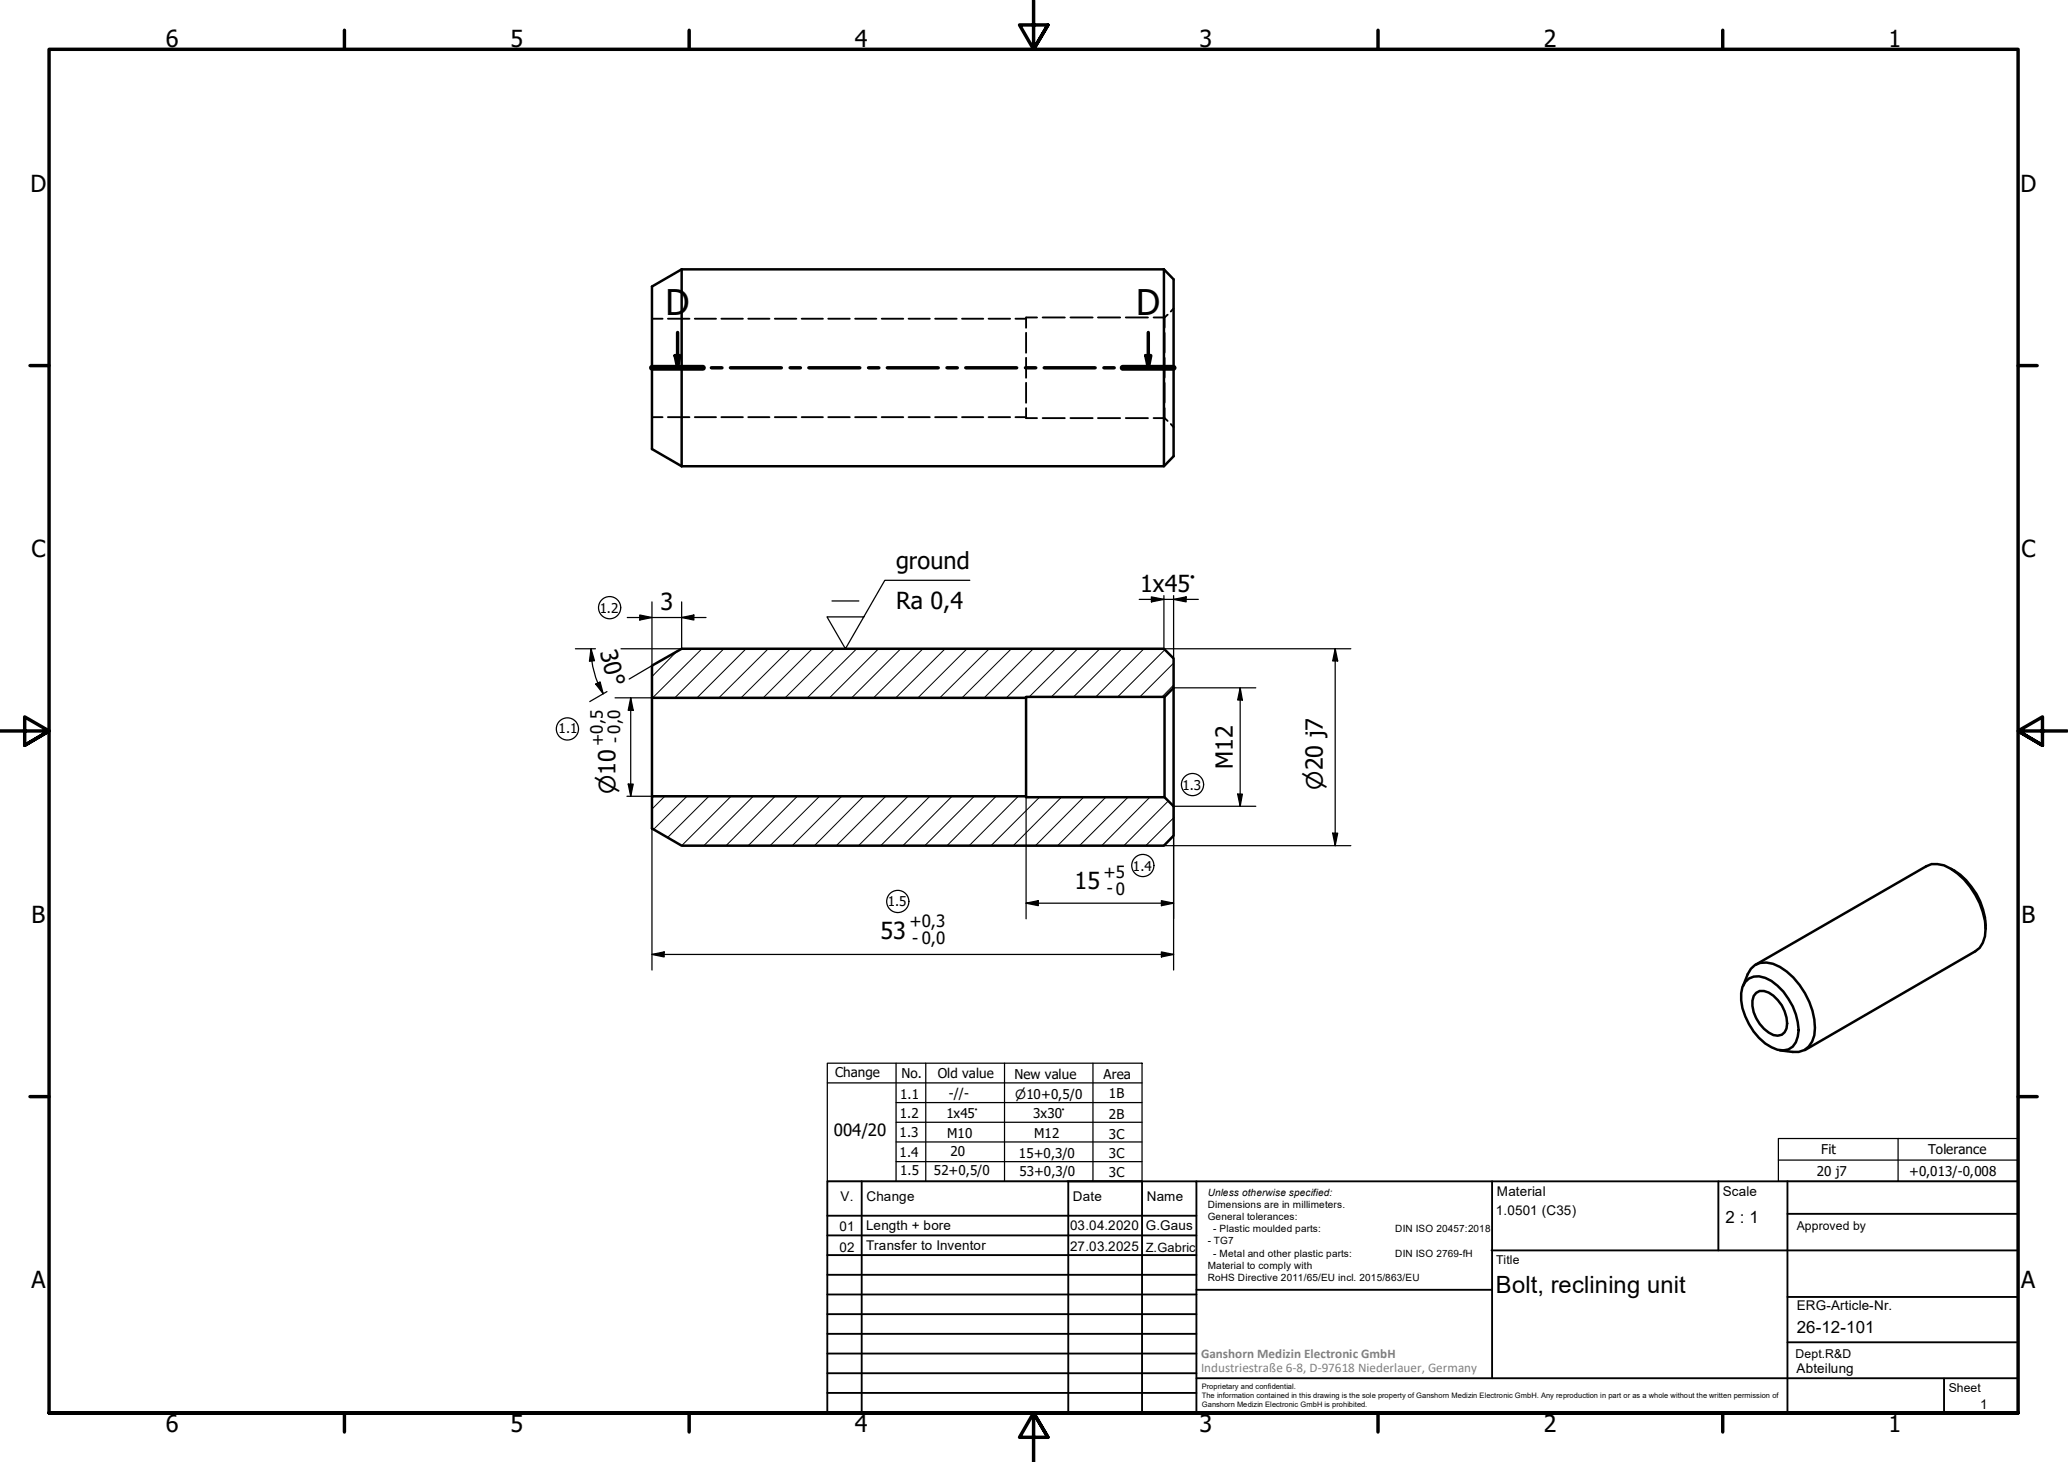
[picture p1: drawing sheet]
<svg xmlns="http://www.w3.org/2000/svg" width="420mm" height="297mm" viewBox="0 0 420 297" stroke-linecap="round" stroke-linejoin="round" font-family="sans-serif">
<!-- layer: Hatch (ISO) -->
<g fill="none" stroke="#000" stroke-width=".2">
<path d="M137.6 132.3l-5.1 5.2M142.6 131.8l-10 10M147.1 131.8l-10 10M151.6 131.8l-10 10M156.1 131.8l-10.1 10M160.6 131.8l-10 10M165 131.8l-9.9 10M169.5 131.8l-10 10M174.1 131.8l-10.1 10M178.5 131.8l-10 10M183 131.8l-10 10M187.5 131.8l-10 10"/>
<path d="M192 131.8l-10 10M196.5 131.8l-10 10M201 131.8l-10.1 10M205.5 131.8l-10 10M209.9 131.8l-9.9 10M214.4 131.8l-9.9 10M218.9 131.8l-9.8 9.8M223.5 131.8l-9.9 9.8M227.9 131.8l-9.8 9.8M232.4 131.8l-9.8 9.8M236.7 132l-9.6 9.6M238.4 139.2l-2.3 2.4"/>
<path d="M238.4 134.7l-6.8 6.9M135.1 161.8l-2.6 2.6M139.6 161.8l-6.8 6.7M144 161.8l-8.4 8.4M148.5 161.8l-10 10M153 161.8l-10 10M157.5 161.8l-10 10M162 161.8l-10 10M166.5 161.8l-10 10M171 161.8l-10 10M175.5 161.8l-10 10M180 161.8l-10.1 10"/>
<path d="M184.5 161.8l-10.1 10M188.9 161.8l-10 10M193.4 161.8l-9.9 10M197.9 161.8l-10 10M202.4 161.8l-10 10M206.9 161.8l-10 10M211.2 162l-9.8 9.8M215.6 162l-9.7 9.8M220.2 162l-9.8 9.8M224.7 162l-9.8 9.8M229.2 162l-9.9 9.8M233.6 162l-9.8 9.8"/>
<path d="M237.4 162.7l-9.1 9.1M238.4 166.2l-5.6 5.6"/>
</g>
<!-- layer: Hidden (ISO) -->
<g fill="none" stroke="#000" stroke-width=".38">
<path d="M132.5 64.8h2.1M135.7 64.8h4.4M141.2 64.8h4.3M146.6 64.8h4.3M152 64.8h4.3M157.4 64.8h4.4M162.9 64.8h4.3M168.3 64.8h4.4M173.7 64.8h4.4M179.1 64.8h4.4M184.6 64.8h4.3M190 64.8h4.4"/>
<path d="M195.5 64.8h4.3M200.9 64.8h4.3M206.3 64.8h2.2M208.5 67.6v4.1M208.5 72.7v4.1M208.5 77.8v4M210.7 64.5h-2.2v2.1M211.8 64.5h4.5M217.5 64.5h4.5M223.1 64.5h4.5M228.7 64.5h4.5M234.4 64.5h2.2"/>
<path d="M236.6 64.5v2.1M236.6 67.6v4.1M236.6 72.7v4.1M236.6 77.8v4M237.2 63.9l-.6 .6M238.4 62.7l-.5 .6M132.5 84.8h2.1M135.7 84.8h4.4M141.2 84.8h4.3M146.6 84.8h4.3M152 84.8h4.3M157.4 84.8h4.4"/>
<path d="M162.9 84.8h4.3M168.3 84.8h4.4M173.7 84.8h4.4M179.1 84.8h4.4M184.6 84.8h4.3M190 84.8h4.4M195.5 84.8h4.3M200.9 84.8h4.3M206.3 84.8h2.2M208.5 82.9v2h2.2M211.8 84.9h4.5M217.5 84.9h4.5"/>
<path d="M223.1 84.9h4.5M228.7 84.9h4.5M234.4 84.9h2.2M236.6 82.9v2M236.6 84.9l.6 .6M237.9 86.2l.5 .6"/>
</g>
<!-- layer: Visible (ISO) -->
<g fill="none" stroke="#000" stroke-width=".51">
<path d="M138.5 54.7v40M138.5 54.7l-6 3.5v33l6 3.5M138.5 54.7h98M236.5 54.7l1.9 2.1v35.9l-1.9 2h-98M236.5 54.7v40M132.5 135.2l6-3.4h98l1.9 2v5.9l-1.8 1.9h-28.1v.2h-76zM238.4 139.7v24.1M132.5 141.8v20M208.5 141.8v20M236.6 141.6v20.4M132.5 161.8h76v.2h28.1l1.8 1.8v6l-1.9 2h-98l-6-3.5zM396.4 176.5a13.8 13.8 0 0 1 7 12.2"/>
<path d="M354.6 199.5a3.3 3.3 0 0 1 4-.8 12 12 0 0 1 6.7 9 5.7 5.7 0 0 1-1.1 4.9 3.6 3.6 0 0 1-4.3 .2 12.6 12.6 0 0 1-6.1-11l.2-1.3zM356.7 196l34.7-20a5 5 0 0 1 5 .5 15.8 15.8 0 0 1 7 12.2 5 5 0 0 1-2.1 4.6l-34.6 20M354.1 200.3l1-2.4a3.8 3.8 0 0 1 5.1-2.1 14.2 14.2 0 0 1 8 9.5 9.3 9.3 0 0 1 0 6.3 3.6 3.6 0 0 1-4 2.1l-2.6-.3M356.8 201.7a2.75 2.75 0 0 1 3.5 .6 7.3 7.3 0 0 1 2.7 6.7 1.92 1.92 0 0 1-2.7 1.3 7.4 7.4 0 0 1-4.3-7l.3-.9z"/>
</g>
<!-- layer: Section Line (ISO) -->
<g fill="none" stroke="#000" stroke-width=".7">
<path d="M132.5 74.7h10.3M137.2 72.2h.9l-.4 2.5zM137.7 67.5v7.2M144.5 74.7h2.2M148.4 74.7h10.3M160.5 74.7h2.1M164.3 74.7h10.4M176.5 74.7h2.1M180.3 74.7h10.3M192.4 74.7h2.1M196.2 74.7h10.4M208.3 74.7h2.1"/>
<path d="M212.2 74.7h10.3M224.3 74.7h2.1M228.1 74.7h10.3M232.8 72.2h1l-.5 2.5zM233.3 67.5v7.2"/>
</g>
<path d="M132.5 74.7h10.3M228.1 74.7h10.3" fill="none" stroke="#000" stroke-width="1.2"/>
<path d="M137.2 72.2h.9l-.4 2.5zM232.8 72.2h1l-.5 2.5z" fill="#000"/>
<!-- layer: Border (ISO) -->
<g fill="none" stroke="#000" stroke-width=".7">
<path d="M70 6.1v3.9M140 6.1v3.9M210 0v10l-2.9-4.9h5.8l-2.9 4.9 2.9-4.9M280 6.1v3.9M350 6.1v3.9M6.1 74.3h3.9M410 74.3h3.9M0 148.5h10l-5-2.8v5.7l5-2.9-5 2.9M420 148.5h-10l5-2.8v5.7l-5-2.9 5 2.9M6.1 222.8h3.9M410 222.8h3.9M10 287.1v-277.1h400v277.1h-400h400"/>
<path d="M70 287.1v3.8M140 287.1v3.8M212.9 292l-2.9-4.9 2.9 4.9h-5.8l2.9-4.9v9.9M280 287.1v3.8M350 287.1v3.8"/>
</g>
<!-- layer: TitleBlock -->
<g fill="none" stroke="#000" stroke-width=".38">
<path d="M168.1 251h75M168.1 247h75M168.1 255h75M168.1 259h75M175.1 240v47M216.9 240h15M217 240v47M232 240v47M243.1 240.1v46.9h-75v-47h241.9v47.1h-167M303 254h107M303.1 240v40M349.1 240v14"/>
<path d="M363.2 240v47.1M363.2 246.6h46.8M168.1 271h75M168.1 263h75M168.1 267h75M168.1 275h75M168.1 279h75M243.1 262.1h60M363.2 272.7h46.8M363.2 263.5h46.8M168.1 283h75M216.9 287h15"/>
<path d="M243.1 280h166.9M395 280.1v7"/>
</g>
<!-- layer: Sketch Geometry (ISO) -->
<g fill="none" stroke="#000" stroke-width=".25">
<path d="M168.1 216h63.9v24h-63.9zM182.1 216v24M188.1 216v24M204.1 216v24M222.1 216v24M168.1 220h63.9M182.1 236h49.9M182.1 232h49.9M182.1 228h49.9M182.1 224h49.9M361.3 231.3h48.7v8.7h-48.7zM361.3 235.7h48.7"/>
<path d="M385.6 231.3v8.7"/>
<circle cx="123.9" cy="123.5" r="2.25"/>
<circle cx="115.3" cy="148.1" r="2.25"/>
<circle cx="242.3" cy="159.4" r="2.25"/>
<circle cx="232.2" cy="175.8" r="2.25"/>
<circle cx="182.4" cy="183.2" r="2.25"/>
</g>
<!-- layer: Dimension (ISO) -->
<g fill="none" stroke="#000" stroke-width=".25">
<path d="M116.9 131.8h4.1M120.1 131.8l.7 2.4-1 .2zM120.1 131.8l.2 2.5M120.2 134.3l.4 1.9 .8 2.5M121 139l.9-.5 .7 2.5zM121.5 138.7l1.1 2.3M127.4 125.5h16M130 125l2.5 .5-2.5 .5zM132.5 122.3v12.9l-4.7 2.8M138.5 125.5l2.5-.5v1zM138.5 122.3v9.5h-12.3M231.5 121.8h12"/>
<path d="M233.9 121.3l2.6 .5-2.6 .5zM236.5 121v10.8h37.9M238.4 121.8l2.6-.5v1zM238.4 121v12.8M238.4 139.7h16.7M252 139.7l.4 2.5h-.9zM252 139.7v24.1M271.3 131.8l.5 2.5h-1zM271.3 131.8v40M123.3 140.5l-3.5 2M125 141.8h7.5M127.6 159.3h1.1l-.6 2.5z"/>
<path d="M128.1 141.8l.6 2.5h-1.1zM128.1 141.8v20M127.4 161.8h5.1v35.3M208.5 161.8v24.9M236.5 171.8h37.9M251.5 161.3h.9l-.4 2.5zM255.1 163.8h-16.7v33.3M270.8 169.3h1l-.5 2.5zM132.5 193.9l2.4-.5v1zM132.5 193.9h105.9M208.5 183.5l2.4-.5v1zM208.5 183.5h29.9"/>
<path d="M236 193.4l2.4 .5-2.4 .5zM236 183l2.4 .5-2.4 .5z"/>
</g>
<g fill="#000">
<path d="M120.1 131.8l.7 2.4-1 .2zM121 139l.9-.5 .7 2.5zM130 125l2.5 .5-2.5 .5zM138.5 125.5l2.5-.5v1zM233.9 121.3l2.6 .5-2.6 .5zM238.4 121.8l2.6-.5v1zM271.3 131.8l.5 2.5h-1zM127.6 159.3h1.1l-.6 2.5zM128.1 141.8l.6 2.5h-1.1zM252 139.7l.4 2.5h-.9zM251.5 161.3h.9l-.4 2.5zM270.8 169.3h1l-.5 2.5z"/>
<path d="M132.5 193.9l2.4-.5v1zM208.5 183.5l2.4-.5v1zM236 193.4l2.4 .5-2.4 .5zM236 183l2.4 .5-2.4 .5z"/>
</g>
<!-- layer: Symbol (ISO) -->
<path d="M197 117.9h-17.2l-8 13.9-3.8-6.5h7.5M169 122.1h5.5" fill="none" stroke="#000" stroke-width=".25"/>
<g font-size="7.2">
<text x="135.2" y="64.1">D</text>
<text x="230.8" y="64.1">D</text>
</g>
<g font-size="4.8">
<text x="33.7" y="9.6">6</text>
<text x="103.7" y="9.6">5</text>
<text x="173.7" y="9.6">4</text>
<text x="243.7" y="9.6">3</text>
<text x="313.7" y="9.6">2</text>
<text x="383.7" y="9.6">1</text>
<text x="6.2" y="38.9">D</text>
<text x="410.5" y="38.9">D</text>
<text x="6.4" y="113.1">C</text>
<text x="410.7" y="113.1">C</text>
<text x="182.1" y="115.7">ground</text>
<text x="134.2" y="123.9">3</text>
<text x="182.1" y="123.8">Ra 0,4</text>
<text x="231.6" y="120.2">1x45°</text>
<text x="121.9" y="132.4" transform="rotate(75 121.9 132.4)">30°</text>
<text x="250.4" y="156.3" transform="rotate(-90 250.4 156.3)">M12</text>
<text x="218.3" y="180.6">15</text>
<text x="6.4" y="187.4">B</text>
<text x="178.9" y="190.8">53</text>
<text x="410.7" y="187.4">B</text>
<text x="6.4" y="261.7">A</text>
<text x="303.9" y="262.6">Bolt, reclining unit</text>
<text x="410.7" y="261.7">A</text>
<text x="33.7" y="290.9">6</text>
<text x="103.7" y="290.9">5</text>
<text x="173.7" y="290.9">4</text>
<text x="243.7" y="290.9">3</text>
<text x="313.7" y="290.9">2</text>
<text x="383.7" y="290.9">1</text>
</g>
<g font-size="4.6">
<text x="125" y="161.3" transform="rotate(-90 125 161.3)">⌀10</text>
<text x="268.8" y="160.5" transform="rotate(-90 268.8 160.5)">⌀20 j7</text>
</g>
<g font-size="3.4">
<text x="122.6" y="151.6" transform="rotate(-90 122.6 151.6)">+0,5</text>
<text x="126.1" y="150.9" transform="rotate(-90 126.1 150.9)">- 0,0</text>
<text x="224.2" y="178.3">+5</text>
<text x="224.9" y="181.7">- 0</text>
<text x="184.8" y="188.4">+0,3</text>
<text x="185.4" y="191.9">- 0,0</text>
<text x="169.4" y="230.7">004/20</text>
<text x="350.6" y="248.5">2 : 1</text>
<text x="365.1" y="270.9">26-12-101</text>
</g>
<g font-size="2.7">
<text x="121.9" y="124.4">1.2</text>
<text x="113.5" y="149">1.1</text>
<text x="240.2" y="160.5">1.3</text>
<text x="230.2" y="176.9">1.4</text>
<text x="180.4" y="184.1">1.5</text>
<text x="169.7" y="218.9">Change</text>
<text x="183.1" y="219.1">No.</text>
<text x="190.6" y="219.1">Old value</text>
<text x="206.1" y="219.1">New value</text>
<text x="224.2" y="219.1">Area</text>
<text x="182.8" y="227.1">1.2</text>
<text x="182.9" y="223.2">1.1</text>
<text x="192.3" y="227.1">1x45°</text>
<text x="192.8" y="223">-//-</text>
<text x="209.9" y="227.2">3x30°</text>
<text x="225.3" y="223.1">1B</text>
<text x="225.3" y="227.3">2B</text>
<text x="182.8" y="231">1.3</text>
<text x="192.5" y="231.2">M10</text>
<text x="210.1" y="231.1">M12</text>
<text x="225.3" y="231.3">3C</text>
<text x="182.8" y="235">1.4</text>
<text x="182.9" y="238.8">1.5</text>
<text x="189.7" y="238.7">52+0,5/0</text>
<text x="193.1" y="234.9">20</text>
<text x="207" y="235.2">15+0,3/0</text>
<text x="207.1" y="238.9">53+0,3/0</text>
<text x="225.3" y="235.2">3C</text>
<text x="225.3" y="239.1">3C</text>
<text x="369.1" y="238.9">20 j7</text>
<text x="370" y="234.5">Fit</text>
<text x="387.9" y="238.9">+0,013/-0,008</text>
<text x="391.7" y="234.4">Tolerance</text>
<text x="170.8" y="244">V.</text>
<text x="176" y="244">Change</text>
<text x="218" y="244">Date</text>
<text x="233" y="244">Name</text>
<text x="304.1" y="243">Material</text>
<text x="350" y="243.1">Scale</text>
<text x="170.6" y="250">01</text>
<text x="176" y="249.9">Length + bore</text>
<text x="217.4" y="250">03.04.2020</text>
<text x="232.8" y="250">G.Gaus</text>
<text x="303.9" y="246.8">1.0501 (C35)</text>
<text x="170.6" y="254.3">02</text>
<text x="176" y="253.9">Transfer to Inventor</text>
<text x="217.4" y="254.2">27.03.2025</text>
<text x="365.1" y="266.1">ERG-Article-Nr.</text>
<text x="365" y="279">Abteilung</text>
<text x="402.3" y="286.2">1</text>
</g>
<g font-size="2.7" fill="#808080">
<text x="244" y="275.8">Ganshorn Medizin Electronic GmbH</text>
<text x="244" y="278.7">Industriestraße 6-8, D-97618 Niederlauer, Germany</text>
</g>
<g font-size="2.6">
<text x="206.2" y="223.2">⌀10+0,5/0</text>
<text x="232.8" y="254.4">Z.Gabric</text>
</g>
<g font-size="2.5">
<text x="365.1" y="249.9">Approved by</text>
<text x="304" y="256.8">Title</text>
<text x="364.8" y="275.8">Dept.R&amp;D</text>
<text x="395.9" y="282.9">Sheet</text>
</g>
<g font-size="2">
<text x="245.4" y="242.9">Unless otherwise specified:</text>
<text x="245.4" y="245.4">Dimensions are in millimeters.</text>
<text x="245.4" y="247.9">General tolerances:</text>
<text x="246.5" y="250.4">- Plastic moulded parts:</text>
<text x="283.5" y="250.4">DIN ISO 20457:2018</text>
<text x="245.4" y="252.8">- TG7</text>
<text x="245.4" y="257.9">Material to comply with</text>
<text x="246.5" y="255.4">- Metal and other plastic parts:</text>
<text x="283.5" y="255.4">DIN ISO 2769-fH</text>
<text x="245.4" y="260.3">RoHS Directive 2011/65/EU incl. 2015/863/EU</text>
</g>
<g font-size="1.5">
<text x="244.2" y="282.2">Proprietary and confidential.</text>
<text x="244.2" y="284">The information contained in this drawing is the sole property of Ganshorn Medizin Electronic GmbH. Any reproduction in part or as a whole without the written permission of</text>
<text x="244.2" y="285.8">Ganshorn Medizin Electronic GmbH is prohibited.</text>
</g>
</svg>
